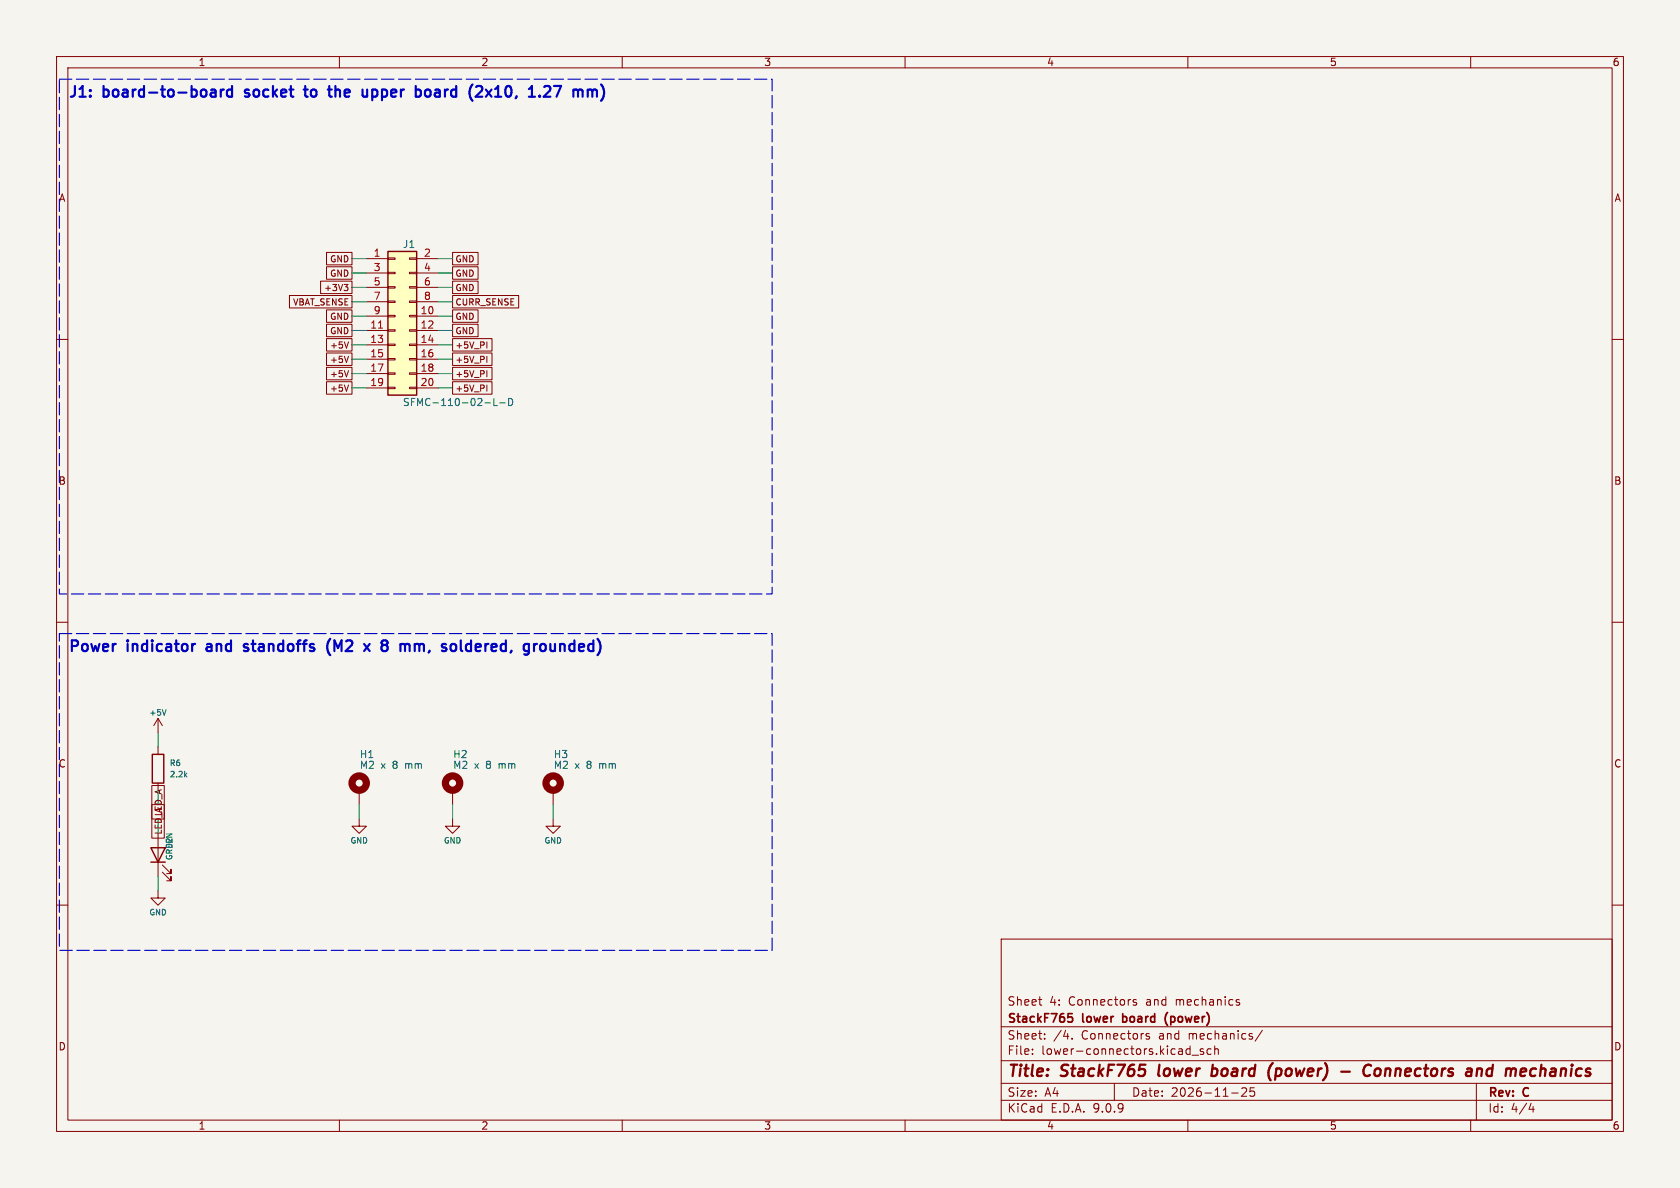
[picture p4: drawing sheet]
<svg xmlns="http://www.w3.org/2000/svg" width="297mm" height="210mm" viewBox="0 0 297 210" stroke-linecap="round" stroke-linejoin="round" font-family="sans-serif">
<path d="M0 0h297v210h-297z" fill="#f5f4ef" stroke="#f5f4ef" stroke-width=".18"/>
<g fill="none" stroke="#840000" stroke-width=".18">
<path d="M10 10h277v190h-277zM12 12h273v186h-273zM60 10v2M110 10v2M160 10v2M210 10v2M260 10v2M10 60h2M285 60h2M10 110h2M285 110h2M27.9 127l-.7 1.3"/>
<path d="M27.9 127l.8 1.3M27.9 127v2.5M27.9 132.1v1.3M27.9 138.4v1.3M63.5 139.7v2.5M80 139.7v2.5M97.8 139.7v2.5M27.9 157.5v1.3h1.3l-1.3 1.2-1.2-1.2h1.2M27.9 147.3v7.6M28.7 154.2l1.5 1.5v-.8v.8h-.7M28.7 152.9l1.5 1.5v-.7v.7h-.7M63.5 144.8v1.3h1.3l-1.3 1.2-1.3-1.2h1.3"/>
<path d="M80 144.8v1.3h1.3l-1.3 1.2-1.3-1.2h1.3M97.8 144.8v1.3h1.3l-1.3 1.2-1.3-1.2h1.3M10 160h2M177 166h108v32h-108zM183.6 176.7h.6M184 177.7h.2M200.9 176.8l-.4-.1-.2 .2 .1 .2 .5 .2v.3h-.6M218.7 176.7l.4 .1M218.7 177.2l.4 .1 .1 .2-.2 .2h-.3M285 160h2M60 198v2M110 198v2"/>
<path d="M160 198v2M177 194.5h108M177 191.5h108M177 187.5h108M177 181.5h108M182.5 186.3v.1M182.5 185.5v.1M184.7 183.6v.1M184.7 182.8v.1M189.5 183.6v.1M197 191.5v3M203.2 182.8l-.4-.1-.2 .2 .1 .2 .5 .2v.3h-.6"/>
<path d="M210 198v2M210.7 186.5h1.2M212.7 185.5l-.3-.1-.2 .2v.2l.5 .2v.3h-.5M214.1 185.5l-.4-.1-.3 .3v.4l.1 .2h.6M214.7 185.5l.3-.1 .3 .1 .1 .9M214.7 184.9v1.5M217.7 193.2h1.2M219.5 192.4l.6-.1 .2 .1 .1 .3-.9 1.1h.9M221.7 192.3h-.7v.7l.2-.1h.5l.1 .3-.1 .5-.2 .1-.5-.1M223.2 182.1l-1.3 2M260 198v2M261 191.5v6.5"/>
<path d="M270.7 195l-.4 1.1h.9M271 195.6v1"/>
</g>
<g fill="none" stroke="#840000" stroke-width=".4">
<path d="M205 188.2l-.2 1.9M214.3 189l.2-.1 .6 .1M214.4 188.2l-.2 2M215 190a.66 .66 0 0 1-.8 .1M225 187.9l-.3 .4M225.5 190.1l.6 .1M225.7 188.9l-.3 2M226.2 188.9l-.6 .1M237.1 189.4h1.5M242.4 188.4a.8 .8 0 0 0-.9-.1 .8 .8 0 0 0-.4 .8M243.2 189.1a.52 .52 0 0 1 .5-.2 .52 .52 0 0 1 .4 .4l-.1 .5a.55 .55 0 0 1-.5 .4 .55 .55 0 0 1-.5-.4zM261.5 188.9l.4 .1 .1 .2-.1 1"/>
<path d="M263.3 188.9l-.5 .4v.5l.1 .3 .6 .1M271.4 188.9a.66 .66 0 0 0-.8 .4v.7l.2 .2h.4"/>
</g>
<path d="M188.8 179.2h.8M188.8 179.8h.5l.3 .2-.1 .6h-.7M198.5 179.2v1.5M198.6 179.7l-.1 .1M206.4 179a1.72 1.72 0 0 0 0 2.3M198.5 180.6l.1 .1" fill="none" stroke="#840000" stroke-width=".3"/>
<path d="M29.4 125.4l-.4 1M32.7 137l.3 .3M33 136.7l-.4 .4" fill="none" stroke="#006464" stroke-width=".18"/>
<g fill="none" stroke="#840000" stroke-width="1.3">
<circle cx="63.5" cy="138.4" r="1.27"/>
<circle cx="80" cy="138.4" r="1.27"/>
<circle cx="97.8" cy="138.4" r="1.27"/>
</g>
<path d="M26.9 133.4h2.1v5h-2.1zM26.7 149.9h2.5l-1.3 2.5zM26.7 152.4h2.5" fill="none" stroke="#840000" stroke-width=".25"/>
<path d="M68.6 44.5h5.1v25.4h-5.1z" fill="#ffffc2"/>
<path d="M68.6 44.5h5.1v25.4h-5.1z" fill="none" stroke="#840000" stroke-width=".25"/>
<g fill="none" stroke="#840000" stroke-width=".18">
<path d="M51.2 52.2h11v2.2h-11zM56.7 49.7h5.5v2.2h-5.5zM57.7 59.9h4.5v2.2h-4.5zM57.7 44.6h4.5v2.2h-4.5zM57.7 47.2h4.5v2.2h-4.5zM57.7 54.8h4.5v2.2h-4.5zM57.7 57.3h4.5v2.2h-4.5zM60.8 50.3h.7l-.4 .4 .4 .1v.4l-.2 .2h-.3M64.8 45.7h3.8M64.8 48.3h3.8M64.8 50.8h3.8M64.8 53.3h3.8"/>
<path d="M64.8 55.9h3.8M64.8 58.4h3.8M68.6 45.6h1.2v.2h-1.2zM68.6 48.1h1.2v.3h-1.2zM68.6 50.7h1.2v.2h-1.2zM68.6 53.2h1.2v.3h-1.2zM68.6 55.8h1.2v.2h-1.2zM68.6 58.3h1.2v.2h-1.2zM72.4 45.6h1.3v.2h-1.3zM72.4 48.1h1.3v.3h-1.3zM72.4 50.7h1.3v.2h-1.3zM72.4 53.2h1.3v.3h-1.3z"/>
<path d="M72.4 55.8h1.3v.2h-1.3zM72.4 58.3h1.3v.2h-1.3zM73.7 45.7h3.8M73.7 48.3h3.8M73.7 50.8h3.8M73.7 53.3h3.8M73.7 55.9h3.8M73.7 58.4h3.8M80 52.2h11.7v2.2h-11.7zM80 49.7h4.5v2.2h-4.5zM80 54.8h4.5v2.2h-4.5zM80 57.3h4.5v2.2h-4.5z"/>
<path d="M80 47.2h4.5v2.2h-4.5zM80 44.6h4.5v2.2h-4.5zM80 59.9h7v2.2h-7zM57.7 64.9h4.5v2.2h-4.5zM57.7 67.5h4.5v2.2h-4.5zM57.7 62.4h4.5v2.2h-4.5zM61.6 65.5l-.4 1.1M61.6 60.4l-.4 1.1M61.6 68.1l-.4 1.1M61.6 63l-.4 1.1M64.8 61h3.8M64.8 63.5h3.8"/>
<path d="M64.8 66h3.8M64.8 68.6h3.8M68.6 60.8h1.2v.3h-1.2zM68.6 63.4h1.2v.2h-1.2zM68.6 65.9h1.2v.3h-1.2zM68.6 68.5h1.2v.2h-1.2zM72.4 60.8h1.3v.3h-1.3zM72.4 63.4h1.3v.2h-1.3zM72.4 65.9h1.3v.3h-1.3zM72.4 68.5h1.3v.2h-1.3zM73.7 61h3.8M73.7 63.5h3.8"/>
<path d="M73.7 66h3.8M73.7 68.6h3.8M80 64.9h7v2.2h-7zM80 67.5h7v2.2h-7zM80 62.4h7v2.2h-7zM86.1 60.4v1.1M86.1 63v1.1M86.1 65.5v1.1M86.1 68.1v1.1M26.8 138.9h2.2v5.9h-2.2zM26.8 142.2h2.2v6h-2.2zM27.4 145.8v.6h1.1v-.6"/>
<path d="M27.9 144.7l-.4 .3-.1 .4h1.1v-.4l-.5-.3M27.9 146v.4M28.5 146.7v.6h-1.1"/>
</g>
<path d="M66.9 58h.7" fill="none" stroke="#a90000" stroke-width=".18"/>
<path d="M85.7 71.2h1M87.3 70.4v1.3h.6M88.3 71.2h1M89.9 70.4a.64 .64 0 0 1 .8 .7 .64 .64 0 0 1-.8 .6z" fill="none" stroke="#006464" stroke-width=".18"/>
<g fill="none" stroke="#009600" stroke-width=".18">
<path d="M62.2 45.7h2.6M62.2 58.4h2.6M62.2 50.8h2.6M62.2 48.3h2.6M62.2 53.3h2.6M62.2 55.9h2.6M77.5 45.7h2.5M77.5 58.4h2.5M77.5 50.8h2.5M77.5 48.3h2.5M77.5 53.3h2.5M77.5 55.9h2.5"/>
<path d="M62.2 68.6h2.6M62.2 66h2.6M62.2 61h2.6M62.2 63.5h2.6M77.5 68.6h2.5M77.5 66h2.5M77.5 61h2.5M77.5 63.5h2.5M27.9 129.5v2.6M27.9 139.7v2.5M27.9 144.8v2.5M27.9 154.9v2.6"/>
<path d="M63.5 142.2v2.6M80 142.2v2.6M97.8 142.2v2.6"/>
</g>
<g fill="none" stroke="#0000c2" stroke-width=".38">
<path d="M38 15.9l.1 1.2M38.1 17l-.2 .1M38.1 16.3l-.2 .1M39 15.8v1.3M39.6 15.8l-.4 .1-.2 .3M41 15.9l-.5-.1-.4 .4v.5l.2 .3 .2 .1 .5-.1M41 15.2v1.9M43.3 17l.2 .1M43.4 15.9l-.1 .2 .1 .3M53.7 15.8h.7M54 15.2v1.6v.2l.4 .1M59.3 15.2v1.9"/>
<path d="M59.8 15.8l-.5 .2M65.8 15.9l.2-.1 .5 .1M65.8 17l.2 .1 .5-.1M65.8 15.8v1.9M75.3 15.9a.52 .52 0 0 1 .8 .3v.5a.52 .52 0 0 1-.8 .3M85.9 15.8l1 1.3M86.9 15.8l-1 1.3M96.2 15.4l.3-.2 .6 .1a.52 .52 0 0 1 .1 .7l-1.1 1.1h1.2M97.9 15.2h1.3M104.8 15.9l.2-.1 .4 .1 .1 1.2M106.3 14.9a2.18 2.18 0 0 1 0 2.9M36.6 114.5l-.1 .1 .1 .4"/>
<path d="M43.8 113.9l-.4-.1-.3 .3 .1 .3 .6 .2 .1 .1-.1 .3-.2 .1-.5-.1M58.4 112.9a2.18 2.18 0 0 0 0 2.9M59.7 114.6l-.6-1.4v1.9M73.6 113.8l.4 .1 .1 .2M74.1 114.1v1M74.7 113.8l-.5 .1-.1 .2M81.6 115l.1 .1M83.1 113.8l-.6 .1-.1 .3 .1 .7 .2 .2h.4M95.8 113.8a.52 .52 0 0 1 .7 .4v.5a.52 .52 0 0 1-.7 .4M97.3 113.8l.1 1.2 .2 .1 .4-.1"/>
</g>
<path d="M10.5 14h126v91h-126zM10.5 112h126v56h-126z" fill="none" stroke="#0000c2" stroke-width=".2" stroke-dasharray="2.2 .8"/>
<g font-size="2.8" fill="#840000">
<text x="178" y="190.9">Title:</text>
<text x="187.7" y="190.9">StackF765</text>
<text x="205.6" y="190.9">lower</text>
<text x="215.8" y="190.9">board</text>
<text x="226.6" y="190.9">(power)</text>
<text x="240.3" y="190.9">-</text>
<text x="245.1" y="190.9">Connectors</text>
<text x="264.1" y="190.9">and</text>
<text x="271.8" y="190.9">mechanics</text>
</g>
<g font-size="2.6" fill="#0000c2">
<text x="12" y="17.4">J1:</text>
<text x="18.4" y="17.4">board-to-board</text>
<text x="44.2" y="17.4">socket</text>
<text x="55.5" y="17.4">to</text>
<text x="60.5" y="17.4">the</text>
<text x="67.2" y="17.4">upper</text>
<text x="77.4" y="17.4">board</text>
<text x="87.6" y="17.4">(2x10,</text>
<text x="99" y="17.4">1.27</text>
<text x="12" y="115.4">Power</text>
<text x="22.6" y="115.4">indicator</text>
<text x="37.4" y="115.4">and</text>
<text x="44.8" y="115.4">standoffs</text>
<text x="60.2" y="115.4">(M2</text>
<text x="67.6" y="115.4">x</text>
<text x="71.4" y="115.4">8</text>
<text x="75.4" y="115.4">mm,</text>
<text x="83.6" y="115.4">soldered,</text>
<text x="98.8" y="115.4">grounded)</text>
</g>
<g font-size="2.1" fill="#840000">
<text x="178" y="178">Sheet</text>
<text x="185.5" y="178">4:</text>
<text x="189" y="178">Connectors</text>
<text x="202.8" y="178">and</text>
<text x="208.1" y="178">mechanics</text>
<text x="178" y="184">Sheet:</text>
<text x="178" y="181.2">StackF765</text>
<text x="186.2" y="184">/4.</text>
<text x="191.2" y="184">Connectors</text>
<text x="191.5" y="181.2">lower</text>
<text x="199.1" y="181.2">board</text>
<text x="205" y="184">and</text>
<text x="207.2" y="181.2">(power)</text>
<text x="210.4" y="184">mechanics/</text>
<text x="178" y="186.7">File:</text>
<text x="184.1" y="186.7">lower-connectors.kicad_sch</text>
<text x="178" y="196.9">KiCad</text>
<text x="178" y="194.1">Size:</text>
<text x="184.7" y="194.1">A4</text>
<text x="185.7" y="196.9">E.D.A.</text>
<text x="193.3" y="196.9">9.0.9</text>
<text x="200" y="194.1">Date:</text>
<text x="207" y="194.1">2026-11-25</text>
<text x="263" y="194.3">Rev:</text>
<text x="263" y="196.9">Id:</text>
<text x="267.1" y="196.9">4/4</text>
<text x="269.4" y="194.3">C</text>
</g>
<g font-size="1.8" fill="#840000">
<text x="35" y="11.9">1</text>
<text x="85" y="11.9">2</text>
<text x="135" y="11.9">3</text>
<text x="185" y="11.9">4</text>
<text x="235" y="11.9">5</text>
<text x="285" y="11.9">6</text>
<text x="10.3" y="35.9">A</text>
<text x="285.3" y="35.9">A</text>
<text x="10.3" y="85.9">B</text>
<text x="285.3" y="85.9">B</text>
<text x="10.3" y="135.9">C</text>
<text x="285.3" y="135.9">C</text>
<text x="10.3" y="185.9">D</text>
<text x="285.3" y="185.9">D</text>
<text x="35" y="199.9">1</text>
<text x="85" y="199.9">2</text>
<text x="135" y="199.9">3</text>
<text x="185" y="199.9">4</text>
<text x="235" y="199.9">5</text>
<text x="285" y="199.9">6</text>
</g>
<g font-size="1.8" fill="#a90000">
<text x="66" y="45.5">1</text>
<text x="74.9" y="45.5">2</text>
<text x="66" y="48">3</text>
<text x="66" y="50.5">5</text>
<text x="66" y="53.1">7</text>
<text x="74.9" y="48">4</text>
<text x="74.9" y="50.5">6</text>
<text x="74.9" y="53.1">8</text>
<text x="65.4" y="58.2">11</text>
<text x="66" y="55.6">9</text>
<text x="74.3" y="55.6">10</text>
<text x="74.3" y="58.2">12</text>
<text x="65.4" y="60.7">13</text>
<text x="65.4" y="63.2">15</text>
<text x="65.4" y="65.8">17</text>
<text x="74.3" y="60.7">14</text>
<text x="74.3" y="63.2">16</text>
<text x="74.3" y="65.8">18</text>
<text x="65.4" y="68.3">19</text>
<text x="74.3" y="68.3">20</text>
</g>
<g font-size="1.8" fill="#006464">
<text x="71.1" y="44">J1</text>
<text x="71.1" y="72">SFMC-110-02-L-D</text>
<text x="63.5" y="136.1">M2</text>
<text x="63.5" y="134.2">H1</text>
<text x="67.3" y="136.1">x</text>
<text x="69.5" y="136.1">8</text>
<text x="71.9" y="136.1">mm</text>
<text x="80" y="136.1">M2</text>
<text x="80" y="134.2">H2</text>
<text x="83.9" y="136.1">x</text>
<text x="86.1" y="136.1">8</text>
<text x="88.4" y="136.1">mm</text>
<text x="97.8" y="136.1">M2</text>
<text x="97.8" y="134.2">H3</text>
<text x="101.6" y="136.1">x</text>
<text x="103.8" y="136.1">8</text>
<text x="106.2" y="136.1">mm</text>
</g>
<g font-size="1.5" fill="#840000">
<text x="58.2" y="46.6">GND</text>
<text x="80.4" y="46.6">GND</text>
<text x="57.2" y="51.7">+3V3</text>
<text x="58.2" y="49.1">GND</text>
<text x="80.4" y="51.7">GND</text>
<text x="80.4" y="49.1">GND</text>
<text x="51.7" y="54.2">VBAT_SENSE</text>
<text x="58.2" y="56.7">GND</text>
<text x="58.2" y="59.3">GND</text>
<text x="80.4" y="54.2">CURR_SENSE</text>
<text x="80.4" y="56.7">GND</text>
<text x="80.4" y="59.3">GND</text>
<text x="58.2" y="61.8">+5V</text>
<text x="58.2" y="64.4">+5V</text>
<text x="80.4" y="61.8">+5V_PI</text>
<text x="80.4" y="64.4">+5V_PI</text>
<text x="58.2" y="66.9">+5V</text>
<text x="58.2" y="69.4">+5V</text>
<text x="80.4" y="66.9">+5V_PI</text>
<text x="80.4" y="69.4">+5V_PI</text>
<text x="28.8" y="144.4" transform="rotate(-90 28.8 144.4)">LED_A</text>
</g>
<g font-size="1.4" fill="#006464">
<text x="26.3" y="126.7">+5V</text>
<text x="29.9" y="137.6">2.2k</text>
<text x="29.9" y="135.6">R6</text>
<text x="61.8" y="149.3">GND</text>
<text x="78.4" y="149.3">GND</text>
<text x="96.1" y="149.3">GND</text>
<text x="30.7" y="152.2" transform="rotate(-90 30.7 152.2)">GREEN</text>
<text x="30.7" y="150.2" transform="rotate(-90 30.7 150.2)">D2</text>
<text x="26.3" y="162">GND</text>
</g>
</svg>
